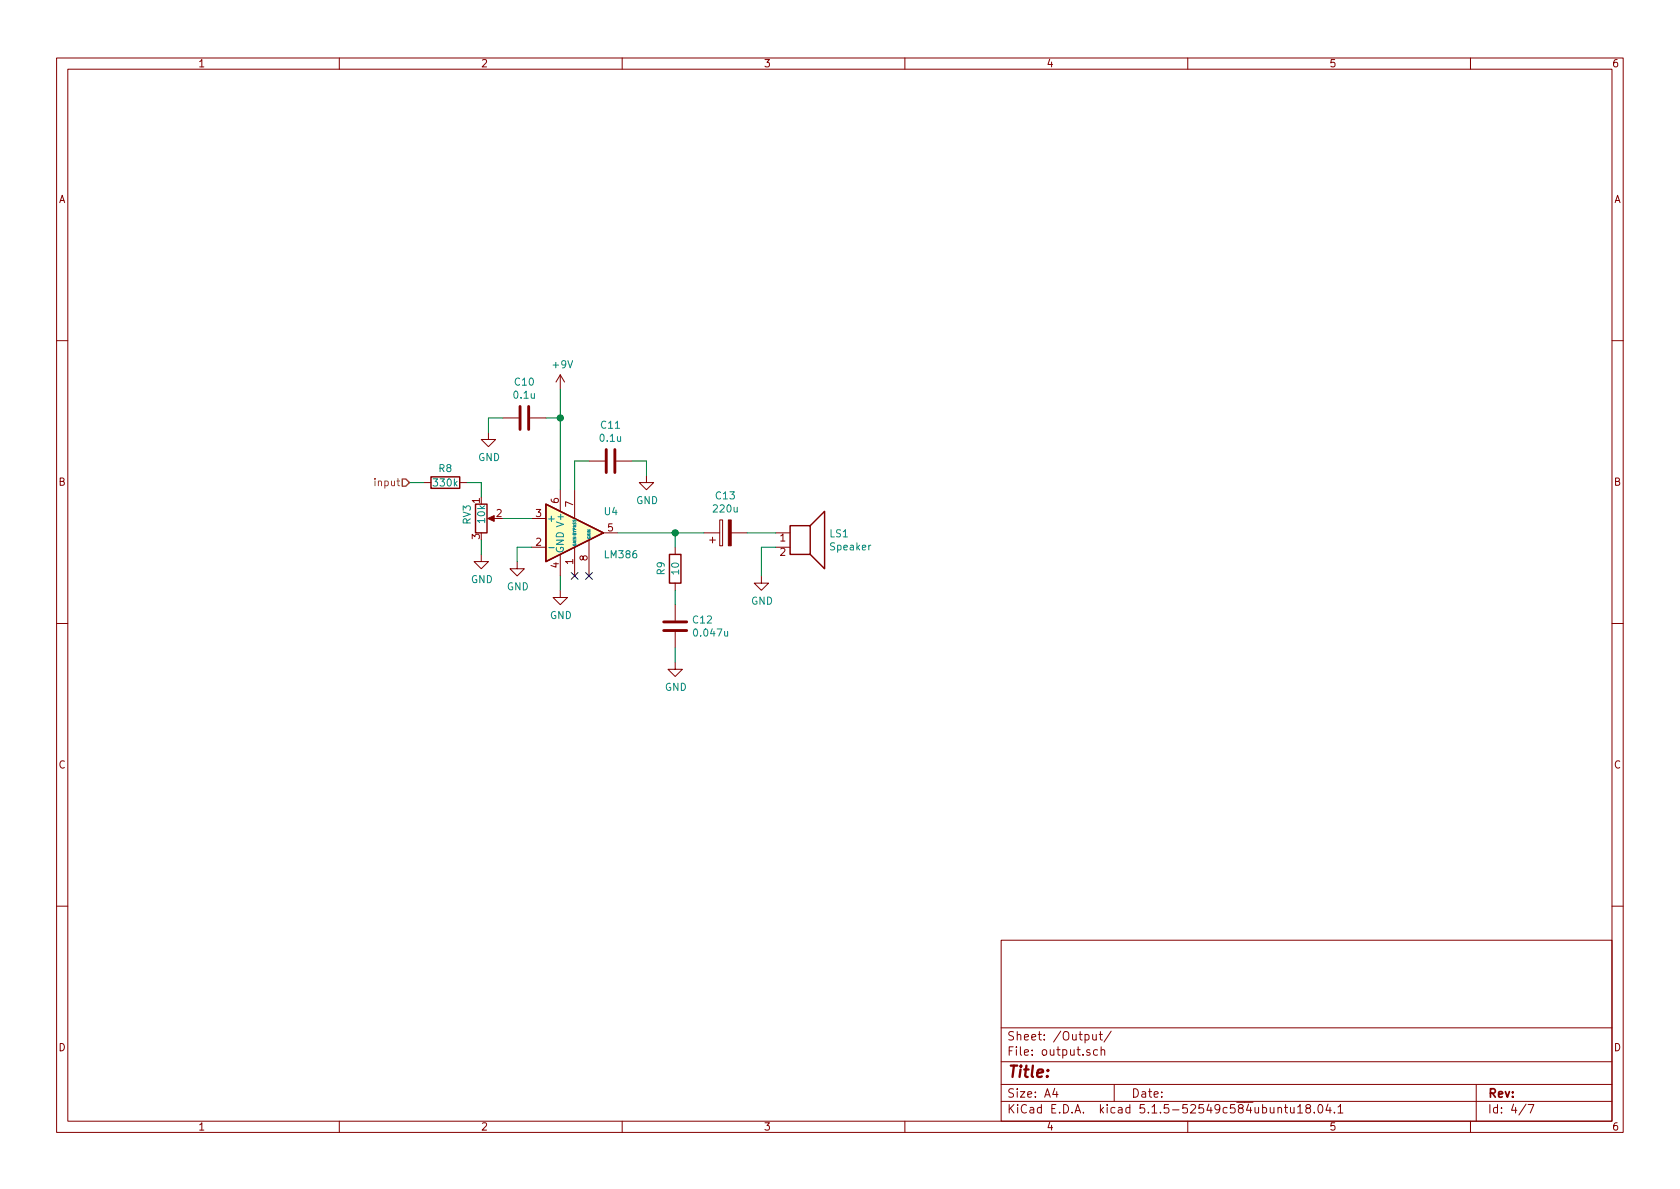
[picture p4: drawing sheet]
<svg xmlns="http://www.w3.org/2000/svg" width="297mm" height="210mm" viewBox="0 0 297 210" stroke-linecap="round" stroke-linejoin="round" font-family="sans-serif">
<g fill="none" stroke="#840000" stroke-width=".18">
<path d="M10 10.3h277v189.9h-277zM12 12.2h273v186.1h-273zM60 10.3v1.9M110 10.3v1.9M160 10.3v1.9M210 10.3v1.9M260 10.3v1.9M10 60.2h2M86.4 76.4v1.3h1.2l-1.2 1.3-1.3-1.3h1.3M88.9 73.9h2.8M93.7 73.9h2.8M99.1 66.3l-.8 1.3"/>
<path d="M99.1 66.3v2.5M99.1 66.3l.7 1.3M285 60.2h2M74.9 85.3h1.3M81.3 85.3h1.2M85.1 98v1.3h1.3l-1.3 1.3-1.3-1.3h1.3M86.6 91.7h1M91.4 99.3v1.3h1.3l-1.3 1.2-1.2-1.2h1.2M94 96.8h2.5M94 91.7h2.5M99.1 86.6v3.8M99.1 98v3.8"/>
<path d="M101.6 86.6v5.1M101.6 96.8v5M104.1 81.5h2.8M104.1 95.5v6.3M106.7 94.2h2.5M109 81.5h2.8M114.3 84.1v1.2h1.3l-1.3 1.3-1.3-1.3h1.3M119.4 96.8v1.2M124.5 94.2h2.8M125.5 95.5h1M126 95v1M127.3 91.9h.5v4.6h-.5z"/>
<path d="M129.3 94.2h2.8M137.2 94.2h2.5M137.2 96.8h2.5M10 110.3h2M99.1 104.4v1.3h1.2l-1.2 1.2-1.3-1.2h1.3M119.4 117.1v1.3h1.2l-1.2 1.2-1.3-1.2h1.3M119.4 103.1v1.3M119.4 106.9v2.8M119.4 111.8v2.7M134.6 101.8v1.3h1.3l-1.3 1.3-1.3-1.3h1.3M285 110.3h2M10 160.2h2"/>
<path d="M177 166.3h108v32h-108zM285 160.2h2M60 198.3v1.9M110 198.3v1.9M160 198.3v1.9M177 194.8h108M177 191.8h108M177 187.8h108M177 181.8h108M186.5 192.5l-.4 1h1M186.8 193v1M192.7 185.7l-.4-.1-.2 .2 .1 .2 .5 .2v.3h-.6"/>
<path d="M193.2 182.9v.8a.37 .37 0 0 0 .6 .1M193.8 182.9v1M194.1 185.7l-.5-.1-.3 .3 .2 .6h.6M194.3 182.9h.6M194.6 182.4v1.3l.3 .2M194.7 185.7l.2-.1 .4 .1v.9M194.7 185.1v1.5M196.5 182.3l-1.3 2M197 191.8v3M210 198.3v1.9M226 196l.2-.2 .3 .1 .1 .9M227.1 195.8h.6"/>
<path d="M227.3 195.3v1.3l.4 .2M228.2 195.8v.9l.4 .1 .2-.1M228.8 195.8v1M229.4 195.8l.5-.5v1.5M229.4 196.8h.9M231.2 196l-.3-.2v-.3a.48 .48 0 0 1 .7-.1l.1 .2-.1 .3-.6 .1-.1 .3v.4l.3 .1 .4-.1 .1-.2v-.2l-.3-.3M232.4 196.7v.1M233.1 195.5l.3-.2a.8 .8 0 0 1 .5 .8 .8 .8 0 0 1-.5 .7l-.3-.1-.1-.4zM234.8 195.2l-.4 1.1h1M235.2 195.8v1M235.9 196.7v.1M236.6 195.8l.4-.5v1.5"/>
<path d="M236.6 196.8h.8M260 198.3v1.9M261 191.8v6.5M269.8 195.2l-1.2 2M270.2 195.3h1l-.6 1.5"/>
</g>
<path d="M76.2 84.3h5.1v2.1h-5.1zM84.1 89.1h2v5.1h-2zM96.5 89.1l10.2 5.1-10.2 5.1zM118.4 98h2v5.1h-2zM139.7 93h3.6v5h-3.6zM143.3 93l2.5-2.6v10.2l-2.5-2.6" fill="none" stroke="#840000" stroke-width=".25"/>
<path d="M91.9 71.9v4M93.5 71.9v4M107.2 79.5v4.1M108.7 79.5v4.1M117.3 111.5h4.1M117.3 110h4.1" fill="none" stroke="#840000" stroke-width=".51"/>
<g fill="#840000" stroke="#840000" stroke-width=".18">
<path d="M128.8 91.9h.5v4.6h-.5z"/>
<path d="M86.2 91.7l1.2-.5v1z"/>
</g>
<path d="M96.5 89.1l10.2 5.1-10.2 5.1z" fill="#ffffc2" stroke="#ffffc2" stroke-width=".18"/>
<path d="M97 96.8h1" fill="none" stroke="#008484" stroke-width=".18"/>
<g fill="none" stroke="#008400" stroke-width=".18">
<path d="M88.9 73.9h-2.5v2.5M96.5 73.9h2.6M99.1 68.8v17.8M72.4 85.3h2.5M82.5 85.3h2.6v2.6M85.1 95.5v2.5M88.9 91.7h5.1M94 96.8h-2.6v2.5M104.1 81.5h-2.5v5.1M109.2 94.2h15.3M111.8 81.5h2.5v2.6M119.4 94.2v2.6"/>
<path d="M132.1 94.2h5.1M137.2 96.8h-2.6v5M99.1 101.8v2.6M119.4 104.4v2.5M119.4 114.5v2.6"/>
</g>
<path d="M71.1 84.7h.7l.6 .6-.6 .7h-.7z" fill="none" stroke="#848400" stroke-width=".25"/>
<g fill="#008400" stroke="#008400" stroke-width=".25">
<circle cx="119.4" cy="94.2" r=".51"/>
<circle cx="99.1" cy="73.9" r=".51"/>
</g>
<path d="M101 101.2l1.2 1.3M102.2 101.2l-1.2 1.3M103.5 101.2l1.2 1.3M104.7 101.2l-1.2 1.3" fill="none" stroke="#000084" stroke-width=".18"/>
<text font-size="2.8" fill="#840000" x="178" y="190.5">Title:</text>
<g font-size="2.1" fill="#840000">
<text x="178" y="184">Sheet: /Output/</text>
<text x="178" y="186.7">File: output.sch</text>
<text x="178" y="196.9">KiCad E.D.A. kicad 5.1.5-52549c584ubuntu18.04.1</text>
<text x="178" y="194.1">Size: A4</text>
<text x="200" y="194.1">Date:</text>
<text x="263" y="194.1">Rev:</text>
<text x="263" y="196.9">Id: 4/7</text>
</g>
<g font-size="1.8" fill="#840000">
<text x="35" y="11.9">1</text>
<text x="85" y="11.9">2</text>
<text x="135" y="11.9">3</text>
<text x="185" y="11.9">4</text>
<text x="235" y="11.9">5</text>
<text x="285" y="11.9">6</text>
<text x="10.4" y="35.9">A</text>
<text x="285.4" y="35.9">A</text>
<text x="10.4" y="85.9">B</text>
<text x="84.8" y="89" transform="rotate(-90 84.8 89)">1</text>
<text x="98.8" y="89" transform="rotate(-90 98.8 89)">6</text>
<text x="101.3" y="89.6" transform="rotate(-90 101.3 89.6)">7</text>
<text x="285.4" y="85.9">B</text>
<text x="84.8" y="95.3" transform="rotate(-90 84.8 95.3)">3</text>
<text x="87.8" y="91.4">2</text>
<text x="94.8" y="91.4">3</text>
<text x="107.5" y="94">5</text>
<text x="137.9" y="95.8">1</text>
<text x="94.8" y="96.5">2</text>
<text x="98.8" y="100.4" transform="rotate(-90 98.8 100.4)">4</text>
<text x="101.3" y="99.8" transform="rotate(-90 101.3 99.8)">1</text>
<text x="103.9" y="99.2" transform="rotate(-90 103.9 99.2)">8</text>
<text x="137.9" y="98.3">2</text>
<text x="10.4" y="135.9">C</text>
<text x="285.4" y="135.9">C</text>
<text x="10.4" y="185.9">D</text>
<text x="285.4" y="185.9">D</text>
<text x="35" y="199.9">1</text>
<text x="85" y="199.9">2</text>
<text x="135" y="199.9">3</text>
<text x="185" y="199.9">4</text>
<text x="235" y="199.9">5</text>
<text x="285" y="199.9">6</text>
</g>
<g font-size="1.8" fill="#008484">
<text x="97.8" y="65.1">+9V</text>
<text x="91" y="70.5">0.1u</text>
<text x="91.1" y="68.2">C10</text>
<text x="106.3" y="75.8">C11</text>
<text x="77.6" y="83.5">R8</text>
<text x="84.5" y="81.5">GND</text>
<text x="106.2" y="78.1">0.1u</text>
<text x="76.8" y="86">330k</text>
<text x="112.5" y="89.1">GND</text>
<text x="126.6" y="88.3">C13</text>
<text x="83.2" y="92.7" transform="rotate(-90 83.2 92.7)">RV3</text>
<text x="85.8" y="92.4" transform="rotate(-90 85.8 92.4)">10k</text>
<text x="96.6" y="92.3">+</text>
<text x="106.9" y="91.1">U4</text>
<text x="126.3" y="90.6">220u</text>
<text x="146.7" y="95">LS1</text>
<text x="99.7" y="97.9" transform="rotate(-90 99.7 97.9)">GND V+</text>
<text x="107.1" y="98.7">LM386</text>
<text x="117.5" y="101.6" transform="rotate(-90 117.5 101.6)">R9</text>
<text x="120.1" y="101.5" transform="rotate(-90 120.1 101.5)">10</text>
<text x="146.9" y="97.3">Speaker</text>
<text x="83.3" y="103.1">GND</text>
<text x="89.6" y="104.4">GND</text>
<text x="132.8" y="106.9">GND</text>
<text x="97.2" y="109.5">GND</text>
<text x="122.6" y="110.3">C12</text>
<text x="122.9" y="112.6">0.047u</text>
<text x="117.6" y="122.2">GND</text>
</g>
<text font-size="1.8" fill="#848400" x="66.5" y="86">input</text>
<g font-size=".7" fill="#008484">
<text x="104.4" y="95.4" transform="rotate(-90 104.4 95.4)">GAIN</text>
<text x="101.9" y="96.6" transform="rotate(-90 101.9 96.6)">GAIN BYPASS</text>
</g>
</svg>
